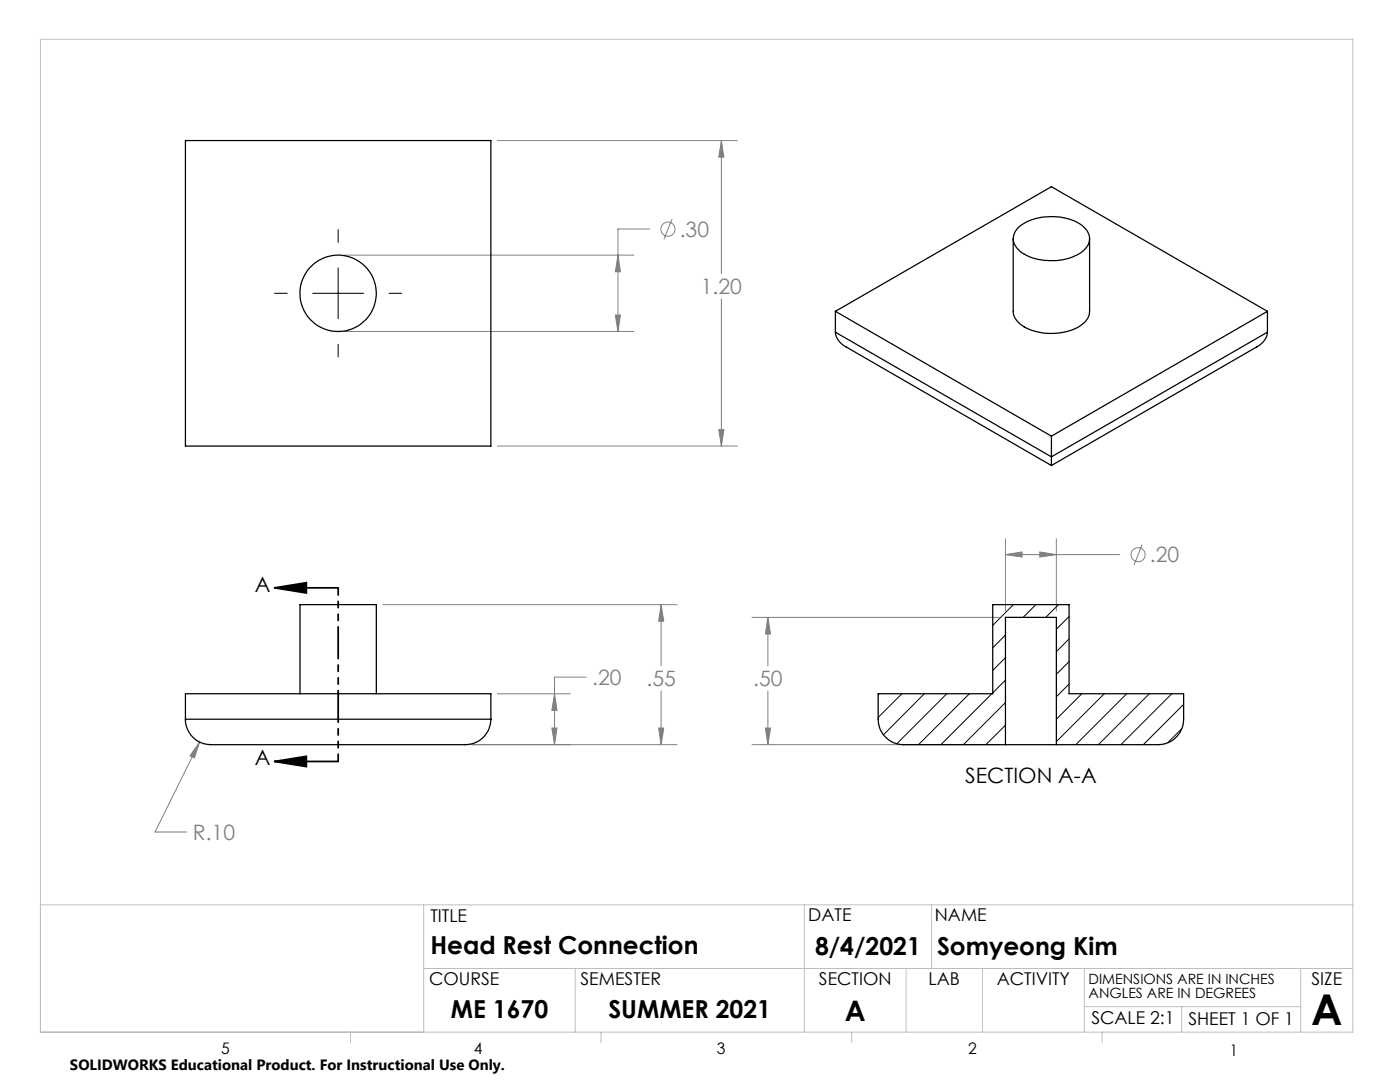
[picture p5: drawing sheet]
<svg xmlns="http://www.w3.org/2000/svg" width="279mm" height="216mm" viewBox="0 0 279 216" stroke-linecap="round" stroke-linejoin="round" font-family="sans-serif">
<g fill="none" stroke="#808080" stroke-width=".2">
<path d="M99.2 28h47.9M144 28l.5 3.4h-1.1zM144 28v26.6M68.8 50.9h57.7M123.3 50.9l.5 3.3h-1zM129.7 45.7h-6.4v20.4M134.1 43.7l-1.6 4M144 59.7v29.3M68.8 66.1h57.7M122.8 62.9h1l-.5 3.2zM99.2 89h47.9M143.4 85.7h1.1l-.5 3.3z"/>
<path d="M200.7 107.5v14.4M200.7 110.7h22.8M200.7 110.7l3.3-.6v1.1zM207.5 110.1l3.3 .6-3.3 .5zM210.8 107.5v14.4M227.9 108.7l-1.6 4M76.4 120.6h58.7M99.2 138.4h14.6M110.7 138.4l.5 3.3h-1.1zM117 135.1h-6.3v13.5M131.9 120.6l.6 3.4h-1.1zM131.9 120.6v12.3"/>
<path d="M131.9 137.9v10.7M150.1 123.2h49.3M153.2 123.2v9.7M153.2 137.9v10.7M153.2 123.2l.6 3.3h-1zM39.8 148.1l-1 3.1-.9-.4zM39.8 148.1l-8.9 17.9h6.4M94.2 148.6h40.9M110.1 145.3h1.1l-.5 3.3zM131.4 145.3h1.1l-.6 3.3zM150.1 148.6h49.3M152.8 145.3h1l-.6 3.3z"/>
<circle cx="133.3" cy="45.7" r="1.41"/>
<circle cx="227.1" cy="110.7" r="1.4"/>
</g>
<path d="M54.8 117.3l6.3-1v2zM54.8 117.3h12.7M54.8 151.9l6.3-1v2.1zM54.8 151.9h12.7" fill="none" stroke="#000" stroke-width=".35"/>
<path d="M54.8 58.5h2.5M62.4 58.5h10.2M67.5 45.8v2.6M67.5 53.4v10.2M77.6 58.5h2.6M67.5 68.7v2.5" fill="none" stroke="#000" stroke-width=".2"/>
<path d="M67.5 117.3v34.6" fill="none" stroke="#000" stroke-width=".35" stroke-dasharray="6.3 1.3 1.3 1.3 1.3 1.3" stroke-dashoffset="4.9"/>
<g fill="none" stroke="#c0c0c0" stroke-width=".2">
<path d="M8.1 7.8h261.9v198.2h-261.9zM8.1 180.6h261.9M84.6 180.6v25.4M84.6 193.3h185.4M114.8 193.3v12.7M160.5 180.6v25.4M180.8 193.3v12.7M185.9 180.6v12.7M196.1 193.3v12.7M216.4 193.3v12.7M259.6 193.3v12.7M70 206v2.1"/>
<path d="M119.9 206v2.1M170 206v2.1M216.4 200.9h43.2M220 206v2.1M235.8 200.9v5.1"/>
</g>
<path d="M54.8 117.3l6.3-1v2zM54.8 151.9l6.3-1v2.1z" fill="#000"/>
<path d="M131.9 120.6l.6 3.4h-1.1zM131.4 145.3h1.1l-.6 3.3zM110.7 138.4l.5 3.3h-1.1zM110.1 145.3h1.1l-.5 3.3zM39.8 148.1l-1.9 2.7 .9 .4zM144 28l.5 3.4h-1.1zM143.4 85.7h1.1l-.5 3.3zM123.3 50.9l.5 3.3h-1zM122.8 62.9h1l-.5 3.2zM153.2 123.2l.6 3.3h-1zM152.8 145.3h1l-.6 3.3zM200.7 110.7l3.3-.6v1.1zM207.5 110.1l3.3 .6-3.3 .5z" fill="#808080"/>
<g fill="none" stroke="#000" stroke-width=".25">
<path d="M37 28h61v61h-61zM202.2 47.6v14.5a4.3 4.3 0 0 0 3.3 3.7 11.6 11.6 0 0 0 10.5-1.1l.7-.7 .5-.7 .3-1.2v-14.5M203.1 45.5a11.1 11.1 0 0 1 11.4-1.4 4.1 4.1 0 0 1 2.9 3.9 4.7 4.7 0 0 1-3.4 3.3 11.6 11.6 0 0 1-10.4-1.2 2.95 2.95 0 0 1-.5-4.6zM166.7 66.3a3.7 3.7 0 0 0 2.1 2.9l41 23.7M166.7 62.1l43.1 24.9M166.7 62.1l43.1-24.8 43.1 24.8M166.7 66.3l43.1 24.9M166.7 62.1v4.2M252.9 66.3a3.7 3.7 0 0 1-2.1 2.9l-41 23.7M252.9 62.1l-43.1 24.9M252.9 62.1v4.2M252.9 66.3l-43.1 24.9"/>
<path d="M209.8 91.2v1.7M209.8 87v4.2M59.9 138.4v-17.8h15.2v17.8M37 143.5a5.1 5.1 0 0 0 5.1 5.1h50.8a5.1 5.1 0 0 0 5.1-5.1M37 143.5h61M37 143.5v-5.1h61v5.1M200.7 148.6h-20.4a5.1 5.1 0 0 1-5-5.1v-5.1h22.8v-17.8h15.3v17.8h22.8v5.1a5.1 5.1 0 0 1-5.1 5.1h-20.3M200.7 148.6h10.1M200.7 148.6v-25.4h10.1v25.4"/>
<circle cx="67.5" cy="58.5" r="7.6"/>
</g>
<g fill="none" stroke="#000" stroke-width=".2">
<path d="M175.5 138.4l-.2 .3M180 138.4l-4.7 4.8M184.5 138.4l-8.2 8.2M188.9 138.4l-9.9 10M193.5 138.4l-10.2 10.2M197.9 138.4l-10.1 10.2M200.7 126.7l-2.6 2.6M200.7 131.2l-2.6 2.6M200.7 135.7l-2.6 2.6M202.2 120.6l-4.1 4.2M206.7 120.6l-2.5 2.6M211.2 120.6l-2.5 2.6"/>
<path d="M213.4 123l-2.6 2.6M213.4 127.5l-2.6 2.5M213.4 132l-2.6 2.5M213.4 136.5l-2.6 2.5M215.9 138.4l-5.1 5.1M220.4 138.4l-9.6 9.6M224.9 138.4l-10.2 10.2M229.4 138.4l-10.2 10.2M233.9 138.4l-10.2 10.2M200.7 140.2l-8.4 8.4M200.7 144.7l-4 3.9M235.8 145.4l-2.8 2.8"/>
<path d="M236.2 140.5l-8 8.1"/>
</g>
<text font-size="8.5" x="261.7" y="204.6">A</text>
<text font-size="5.6" x="168.6" y="203.7">A</text>
<g font-size="4.9">
<text x="85.9" y="190.4">Head Rest Connection</text>
<text x="162.7" y="190.5">8/4/2021</text>
<text x="187" y="190.5">Somyeong Kim</text>
<text x="90" y="203.2">ME 1670</text>
<text x="121.4" y="203.1">SUMMER 2021</text>
</g>
<g font-size="4.2" fill="#808080">
<text x="135.6" y="47.3">.30</text>
<text x="139.9" y="58.7">1.20</text>
<text x="229.5" y="112.2">.20</text>
<text x="118.2" y="136.7">.20</text>
<text x="129" y="137">.55</text>
<text x="150.3" y="137">.50</text>
<text x="38.5" y="167.6">R.10</text>
</g>
<g font-size="4.2">
<text x="50.8" y="118.1">A</text>
<text x="50.8" y="152.7">A</text>
<text x="192.6" y="156.2">SECTION A-A</text>
</g>
<g font-size="3.5">
<text x="85.9" y="183.9">TITLE</text>
<text x="161.3" y="183.8">DATE</text>
<text x="186.6" y="183.8">NAME</text>
<text x="85.6" y="196.5">COURSE</text>
<text x="115.9" y="196.5">SEMESTER</text>
<text x="163.4" y="196.5">SECTION</text>
<text x="185.3" y="196.5">LAB</text>
<text x="198.9" y="196.5">ACTIVITY</text>
<text x="261.7" y="196.5">SIZE</text>
<text x="217.8" y="204.4">SCALE 2:1</text>
<text x="237.2" y="204.4">SHEET 1 OF 1</text>
</g>
<g font-size="3.2">
<text x="44.2" y="210.4">5</text>
<text x="94.6" y="210.3">4</text>
<text x="143.1" y="210.4">3</text>
<text x="193.2" y="210.3">2</text>
<text x="245.4" y="210.6">1</text>
</g>
<text font-size="3" x="14" y="213.5">SOLIDWORKS Educational Product. For Instructional Use Only.</text>
<g font-size="2.8">
<text x="217.2" y="196.4">DIMENSIONS ARE IN INCHES</text>
<text x="217.2" y="199.2">ANGLES ARE IN DEGREES</text>
</g>
</svg>
